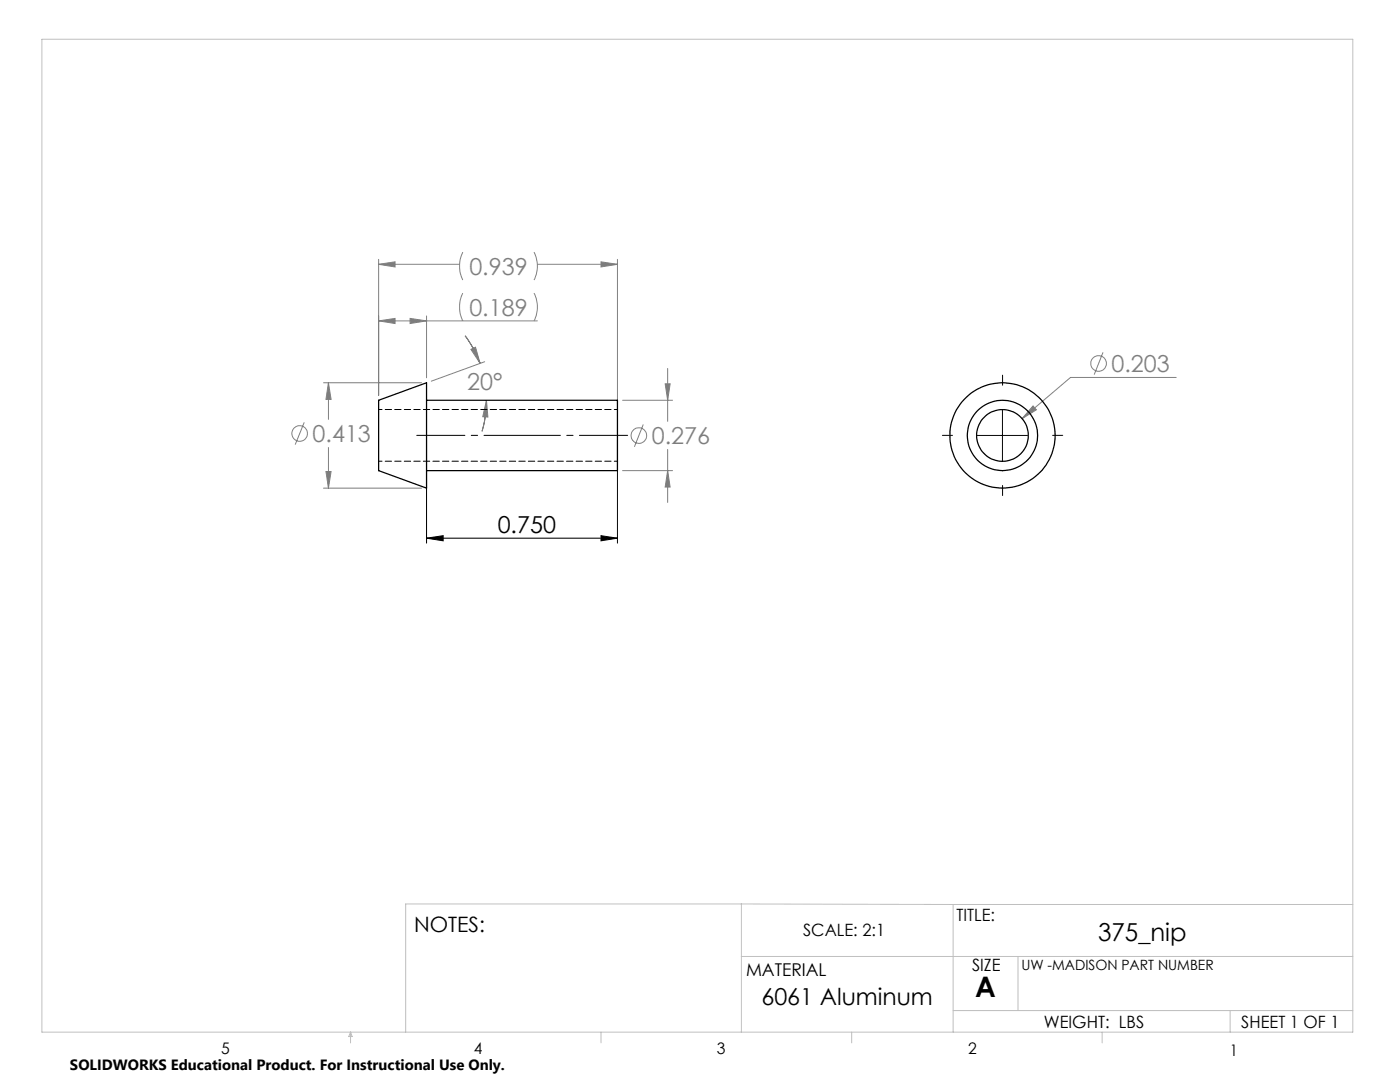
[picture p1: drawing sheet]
<svg xmlns="http://www.w3.org/2000/svg" width="279mm" height="216mm" viewBox="0 0 279 216" stroke-linecap="round" stroke-linejoin="round" font-family="sans-serif">
<g fill="none" stroke="#c0c0c0" stroke-width=".2">
<path d="M8.4 7.8h261.6v198.2h-261.6zM148 180.4v25.6M148 180.4h-67v25.6M148 190.9h122M148 180.4l42.2 .1M190.2 180.5v25.5M190.2 180.5h79.8M203.2 190.9v10.7M70 206v2.1M70 206l.3 .8h-.7zM119.9 206v2.1M170 206v2.1"/>
<path d="M190.2 201.6h79.8M220 206v2.1M245.5 201.6v4.4"/>
</g>
<g fill="none" stroke="#808080" stroke-width=".2">
<path d="M75.6 52.7l3.2-.5v1.1zM75.6 51.8v27.1M75.6 52.7h16.1M92.4 58.5a6.4 6.4 0 0 0 0 5.5M92.4 50.3a6.4 6.4 0 0 0 0 5.6M106.6 58.5a6.1 6.1 0 0 1 0 5.5M106.6 50.3a6.1 6.1 0 0 1 0 5.6M107.2 52.7h16M119.9 52.2l3.3 .5-3.3 .6zM123.2 51.8v28.9M64.6 76.4h19.5M65.5 76.4l.6 3.3h-1z"/>
<path d="M65.5 76.4v7.3M75.6 64l3.2-.5v1.1zM75.6 64h31.6M81.8 63.5l3.3 .5-3.3 .6zM85.1 63v12.4M92.8 67a22.3 22.3 0 0 1 3 5.5M94 69.7l.9-.4 .9 3.2zM96.7 72.2l-10.6 3.9M97.1 79.9l.3 3.3-1.1-.1zM97.1 79.9a22.4 22.4 0 0 1-.9 6.2M124.2 79.9h10M132.8 76.6h.9l-.5 3.3z"/>
<path d="M133.2 73.5v10.6M220.1 70.3l-1.7 4.5M234.7 75.3h-21.1l-9.6 8.2M60.7 84.3l-1.8 4.4M64.6 97.4h19.5M65.1 94.1h1l-.6 3.3zM65.5 89.3v8.1M124.2 93.9h10M128.4 84.7l-1.8 4.4M133.2 93.9l.5 3.3h-.9zM133.2 89.7v10.6M206.2 81l.6 .8-2.8 1.7z"/>
<circle cx="219.3" cy="72.5" r="1.55"/>
<circle cx="59.8" cy="86.5" r="1.55"/>
<circle cx="127.5" cy="86.9" r="1.55"/>
</g>
<path d="M85.1 87.9v20.5M123.2 87.9v20.5M195.1 86.9h10M200.1 81.9v10M85.1 107.4l3.3-.5v1zM85.1 107.4h38.1M119.9 106.9l3.3 .5-3.3 .5z" fill="none" stroke="#000" stroke-width=".2"/>
<path d="M200.1 76.9v-2M190.1 86.9h-2M200.1 96.9v2M210.1 86.9h2" fill="none" stroke="#000" stroke-width=".2" stroke-dasharray="15.2 1.3 1.3 1.3"/>
<path d="M83.2 86.9h42.1" fill="none" stroke="#000" stroke-width=".2" stroke-dasharray="15.2 1.3 1.3 1.3" stroke-dashoffset="5.6"/>
<path d="M85.1 107.4l3.3-.5v1zM119.9 106.9l3.3 .5-3.3 .5z" fill="#000"/>
<path d="M206.2 81l-2.2 2.5 2.8-1.7zM97.1 79.9l.3 3.3-1.1-.1zM94 69.7l.9-.4 .9 3.2zM133.2 93.9l.5 3.3h-.9zM132.8 76.6h.9l-.5 3.3zM65.1 94.1h1l-.6 3.3zM65.5 76.4l.6 3.3h-1zM75.6 64l3.2-.5v1.1zM81.8 63.5l3.3 .5-3.3 .6zM75.6 52.7l3.2-.5v1.1zM119.9 52.2l3.3 .5-3.3 .6z" fill="#808080"/>
<g fill="none" stroke="#000" stroke-width=".25">
<path d="M75.6 79.9l9.5-3.5v21l-9.5-3.5zM85.1 79.9h38.1v14h-38.1"/>
<circle cx="200.1" cy="86.9" r="7"/>
<circle cx="200.1" cy="86.9" r="5.2"/>
<circle cx="200.1" cy="86.9" r="10.5"/>
</g>
<path d="M75.6 92h47.7M123.3 81.7h-47.7" fill="none" stroke="#000" stroke-width=".2" stroke-dasharray="1.3 .6" stroke-dashoffset=".6"/>
<text font-size="5.6" x="194.6" y="199">A</text>
<text font-size="4.9" x="219.2" y="187.8">375_nip</text>
<g font-size="4.7" fill="#808080">
<text x="93.7" y="54.8">0.939</text>
<text x="93.7" y="63">0.189</text>
<text x="93.3" y="77.8">20°</text>
<text x="221.8" y="74.2">0.203</text>
<text x="62.4" y="88.2">0.413</text>
<text x="130.1" y="88.6">0.276</text>
</g>
<g font-size="4.7">
<text x="99.3" y="106.4">0.750</text>
<text x="152" y="200.6">6061 Aluminum</text>
</g>
<text font-size="4.2" x="82.6" y="185.9">NOTES:</text>
<text font-size="3.5" x="148.9" y="194.7">MATERIAL</text>
<g font-size="3.4">
<text x="190.9" y="183.8">TITLE:</text>
<text x="160.3" y="186.8">SCALE: 2:1</text>
<text x="194" y="193.8">SIZE</text>
<text x="208.3" y="205.1">WEIGHT: LBS</text>
<text x="247.7" y="205.1">SHEET 1 OF 1</text>
</g>
<g font-size="3.2">
<text x="44.2" y="210.4">5</text>
<text x="94.6" y="210.3">4</text>
<text x="143.1" y="210.4">3</text>
<text x="193.2" y="210.3">2</text>
<text x="245.4" y="210.6">1</text>
</g>
<text font-size="3" x="14" y="213.5">SOLIDWORKS Educational Product. For Instructional Use Only.</text>
<text font-size="2.8" x="203.8" y="193.5">UW -MADISON PART NUMBER</text>
</svg>
